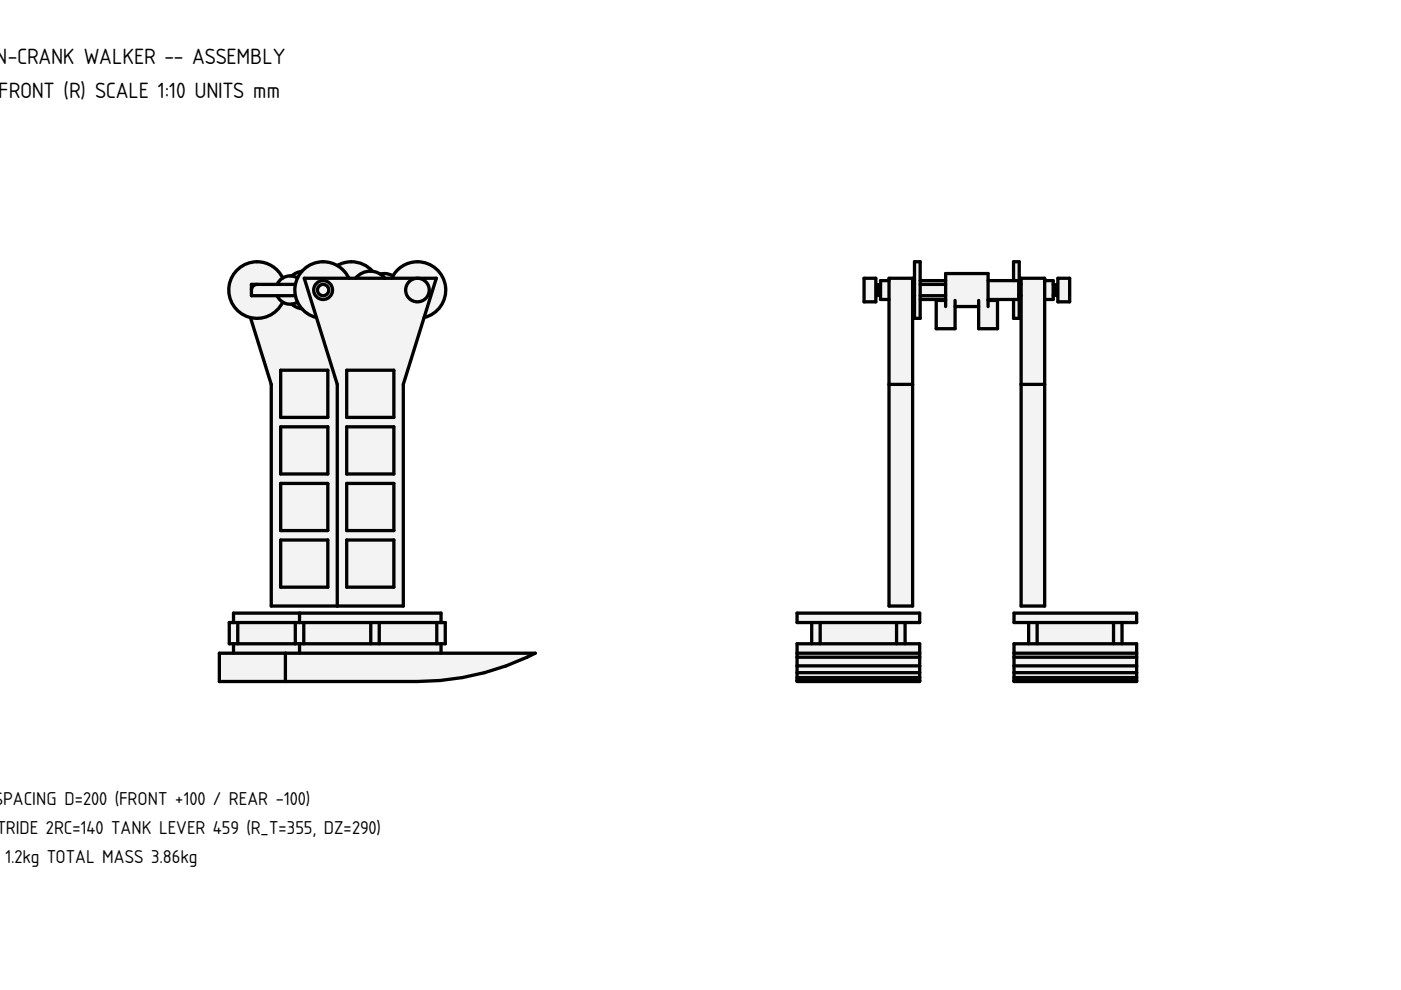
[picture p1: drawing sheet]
<svg xmlns="http://www.w3.org/2000/svg" width="297mm" height="210mm" viewBox="0 0 297 210" stroke-linecap="round" stroke-linejoin="round" font-family="sans-serif">
<g fill="#f1f3f5">
<path d="M50.5 57a6 6 0 0 1 9.4 1.9l.8-.3 1.1-.1 .8-.5 1.4-.5a6 6 0 0 1 7.5-1.2 6 6 0 0 1 7.5 1.2l.9 .2a1.54 1.54 0 0 0 1.6 .3l.8 .1 1 .4a6 6 0 0 1 10-.6 6 6 0 0 1-3.4 9.4l-4.4 14.2v47h-28v-47l-4.4-14.2a6 6 0 0 1-2.6-10.3z" fill-rule="evenodd"/>
<path d="M64.5 59h24l2.5 2.5a2.5 2.5 0 0 0-3.6-2.3 2.5 2.5 0 0 0-.5 4.2 2.5 2.5 0 0 0 4-1.3l.1-.6-2.5-2.5h4l-7 22.5v47h-14v-47z" fill-rule="evenodd"/>
<path d="M53.1 67.3a6 6 0 0 0 6.8-3.2l.8 .3 1.1 .1 1.3 .7 .9 .3 1.4 1.1 1.7 .7 4.4 14.2v47h-14v-47z" fill-rule="evenodd"/>
<path d="M49.5 130h44v2h.9v4.5h-.9v2h20a55 55 0 0 1-25 6h-42v-6h3v-2h-.9v-4.5h.9z" fill-rule="evenodd"/>
<path d="M60.5 138.5h53a55 55 0 0 1-25 6h-28z" fill-rule="evenodd"/>
<path d="M59.5 90.5h10v10h-10z" fill-rule="evenodd"/>
<path d="M59.5 102.5h10v10h-10z" fill-rule="evenodd"/>
<path d="M73.5 114.5h10v10h-10z" fill-rule="evenodd"/>
<path d="M73.5 102.5h10v10h-10z" fill-rule="evenodd"/>
<path d="M73.5 90.5h10v10h-10z" fill-rule="evenodd"/>
<path d="M73.5 78.5h10v10h-10z" fill-rule="evenodd"/>
<path d="M59.5 114.5h10v10h-10z" fill-rule="evenodd"/>
<path d="M59.5 78.5h10v10h-10z" fill-rule="evenodd"/>
<path d="M50.5 57a6 6 0 0 1 9.4 1.9l-.8 .8-.3 .6h-5.5v2.4h5.5l.6 .9 .5 .5a6 6 0 0 1-9 2.2 6 6 0 0 1-.4-9.3z" fill-rule="evenodd"/>
<path d="M46.5 138.5h14v6h-14z" fill-rule="evenodd"/>
<path d="M64.4 132h14.2v4.5h-14.2z" fill-rule="evenodd"/>
<path d="M63.5 130h30v2h-30z" fill-rule="evenodd"/>
<path d="M63.5 136.5h30v2h-30z" fill-rule="evenodd"/>
<path d="M50.4 132h12.2v4.5h-12.2z" fill-rule="evenodd"/>
<path d="M80.4 132h12.2v4.5h-12.2z" fill-rule="evenodd"/>
<path d="M64.5 57a6 6 0 0 1 9.5 2h-9.5l2.6 8.3a6 6 0 0 1-2.6-10.3z" fill-rule="evenodd"/>
<path d="M84.3 57.2a6 6 0 0 1 9.4 1.4 6 6 0 0 1-3.8 8.7l2.6-8.3h-9.4z" fill-rule="evenodd"/>
<path d="M49.5 136.5h14v2h-14z" fill-rule="evenodd"/>
<path d="M49.5 130h14v2h-14z" fill-rule="evenodd"/>
<path d="M53.8 60.5l.7-.2h8.1l-.1 1.4 .1 1h-9.3l.1-1.6z" fill-rule="evenodd"/>
<path d="M71.5 56.3a6 6 0 0 1 7.5 1.2 4 4 0 0 0-3.6 1.5h-1.4l-1.1-1.5z" fill-rule="evenodd"/>
<path d="M62.6 132h1.8v4.5h-1.8z" fill-rule="evenodd"/>
<path d="M92.6 132h1.8v4.5h-1.8z" fill-rule="evenodd"/>
<path d="M78.6 132h1.8v4.5h-1.8z" fill-rule="evenodd"/>
<path d="M48.6 132h1.8v4.5h-1.8z" fill-rule="evenodd"/>
<path d="M75.8 58.6a4 4 0 0 1 5.8 .4h-6.2z" fill-rule="evenodd"/>
<path d="M59.4 59.4a3 3 0 0 1 3.7-.5l-.5 1.4h-3.8z" fill-rule="evenodd"/>
<path d="M58.8 62.7h3.8l.5 1.4a3 3 0 0 1-4.3-1.4z" fill-rule="evenodd"/>
<path d="M80.6 58.1a3.5 3.5 0 0 1 2.7 .4l-.2 .5h-1.5z" fill-rule="evenodd"/>
<path d="M61.8 58.5l.8-.5 1.4-.5-.9 1.4z" fill-rule="evenodd"/>
<path d="M61.8 64.5l1.3-.4 .9 1.4-.9-.3z" fill-rule="evenodd"/>
<path d="M53.3 60.3h1.2a1.2 1.2 0 0 0-1.2 1.2z" fill-rule="evenodd"/>
<circle cx="88.5" cy="61.5" r="2.5"/>
<circle cx="68.5" cy="61.5" r="2"/>
<circle cx="68.5" cy="61.5" r="1.2"/>
</g>
<g fill="none" stroke="#000" stroke-width=".7">
<path d="M59.9 58.9a6 6 0 0 0-9.1-2.1 6 6 0 0 0 0 9.4 6 6 0 0 0 9.1-2.1M63.1 58.9a3 3 0 0 0-4.3 1.4M64 57.5l-.9 .3-1.3 .7M71.5 56.3a6 6 0 0 1 7.5 1.2M74 59a6 6 0 0 0-10.1-1.3 6 6 0 0 0 3.2 9.6M75.4 59a4 4 0 0 1 6.2 0M80.6 58.1a3.5 3.5 0 0 1 2.7 .4M83.1 59a6 6 0 0 1 10-1.3 6 6 0 0 1-3.2 9.6M53.1 67.3l4.4 14.2v47h28v-47l7-22.5h-28l7 22.5v47M54.5 60.3a1.2 1.2 0 0 0-1.2 1.2M58.8 62.7a3 3 0 0 0 4.3 1.4M59.5 78.5h10v10h-10z"/>
<path d="M61.8 64.5l1.3 .7 .9 .3M62.6 60.3h-9.3v2.4h9.3M73.5 78.5h10v10h-10zM59.5 90.5h10v10h-10zM73.5 90.5h10v10h-10zM59.5 102.5h10v10h-10zM59.5 114.5h10v10h-10zM73.5 102.5h10v10h-10zM73.5 114.5h10v10h-10zM46.5 138.5h67a55 55 0 0 1-25 6h-42zM48.6 132h45.8v4.5h-45.8zM49.5 132v-2h44v2"/>
<path d="M49.5 136.5v2M50.4 132v4.5M60.5 138.5v6M62.6 132v4.5M63.5 130v2M63.5 136.5v2M64.4 132v4.5M78.6 132v4.5M80.4 132v4.5M92.6 132v4.5M93.5 136.5v2"/>
<circle cx="68.5" cy="61.5" r="2"/>
<circle cx="68.5" cy="61.5" r="1.2"/>
<circle cx="88.5" cy="61.5" r="2.5"/>
</g>
<g fill="#f1f3f5">
<path d="M186.7 59.5h1.8v-.5h5v1.3h.4v-4.8h1.2v4h5.4v-1.5h9v1.5h5.4v-4h1.2v4.8h.4v-1.3h5v.5h1.8v.8h.2v2.4h-.2v.8h-1.8v65h-5v-65.8h-.4v4.8h-1.2v-4h-5.4v.2h2v6h-4v-4.7h-5v4.7h-4v-6h2v-.2h-5.4v4h-1.2v-4.8h-.4v65.8h-5v-65h-1.8v-.8h-.2v-2.4h.2z" fill-rule="evenodd"/>
<path d="M215 130h26v2h-3.1v4.5h3.1v8h-26v-8h3.1v-4.5h-3.1z" fill-rule="evenodd"/>
<path d="M169 130h26v2h-3.1v4.5h3.1v8h-26v-8h3.1v-4.5h-3.1z" fill-rule="evenodd"/>
<path d="M188.5 81.5h5v47h-5z" fill-rule="evenodd"/>
<path d="M216.5 81.5h5v47h-5z" fill-rule="evenodd"/>
<path d="M188.5 59h5v22.5h-5z" fill-rule="evenodd"/>
<path d="M216.5 59h5v22.5h-5z" fill-rule="evenodd"/>
<path d="M200.5 58h9v7v-1.3h2v6h-4v-6v1.3h-5v-1.3v6h-4v-6h2v1.3z" fill-rule="evenodd"/>
<path d="M219.9 132h16.2v4.5h-16.2z" fill-rule="evenodd"/>
<path d="M173.9 132h16.2v4.5h-16.2z" fill-rule="evenodd"/>
<path d="M215 136.5h26v2h-26z" fill-rule="evenodd"/>
<path d="M215 130h26v2h-26z" fill-rule="evenodd"/>
<path d="M169 130h26v2h-26z" fill-rule="evenodd"/>
<path d="M169 136.5h26v2h-26z" fill-rule="evenodd"/>
<path d="M169 139.3h26v1.9h-26z" fill-rule="evenodd"/>
<path d="M215 139.3h26v1.9h-26z" fill-rule="evenodd"/>
<path d="M215 141.2h26v1.4h-26z" fill-rule="evenodd"/>
<path d="M169 141.2h26v1.4h-26z" fill-rule="evenodd"/>
<path d="M169 142.6h26v1.1h-26z" fill-rule="evenodd"/>
<path d="M215 142.6h26v1.1h-26z" fill-rule="evenodd"/>
<path d="M209.5 59.5h6.5v4h-6.5z" fill-rule="evenodd"/>
<path d="M169 138.5h26v.8h-26z" fill-rule="evenodd"/>
<path d="M215 138.5h26v.8h-26z" fill-rule="evenodd"/>
<path d="M215 143.7h26v.6h-26z" fill-rule="evenodd"/>
<path d="M169 143.7h26v.6h-26z" fill-rule="evenodd"/>
<path d="M193.9 55.5h1.2v12h-1.2z" fill-rule="evenodd"/>
<path d="M195.1 60.3h5.4v2.4h-5.4z" fill-rule="evenodd"/>
<path d="M183.2 59h2.5v5h-2.5z" fill-rule="evenodd"/>
<path d="M224.3 59h2.5v5h-2.5z" fill-rule="evenodd"/>
<path d="M214.9 55.5h1.2v12h-1.2v-4h1.1v-4h-1.1z" fill-rule="evenodd"/>
<path d="M190.1 132h1.8v4.5h-1.8z" fill-rule="evenodd"/>
<path d="M218.1 132h1.8v4.5h-1.8z" fill-rule="evenodd"/>
<path d="M172.1 132h1.8v4.5h-1.8z" fill-rule="evenodd"/>
<path d="M236.1 132h1.8v4.5h-1.8z" fill-rule="evenodd"/>
<path d="M186.7 59.5h1.8v4h-1.8z" fill-rule="evenodd"/>
<path d="M221.5 59.5h1.8v4h-1.8z" fill-rule="evenodd"/>
</g>
<path d="M169 144.4h26M215 144.4h26" fill="none" stroke="#f1f3f5" stroke-width=".21"/>
<g fill="#f1f3f5">
<path d="M195.1 59.5h5.4v.8h-5.4z" fill-rule="evenodd"/>
<path d="M195.1 62.7h5.4v.8h-5.4z" fill-rule="evenodd"/>
</g>
<path d="M193.7 60.3v2.4M216.3 60.3v2.4" fill="none" stroke="#f1f3f5" stroke-width=".4"/>
<g fill="#f1f3f5">
<path d="M186.5 60.3h.2v2.4h-.2z" fill-rule="evenodd"/>
<path d="M223.3 60.3h.2v2.4h-.2z" fill-rule="evenodd"/>
</g>
<path d="M186 60.3v2.4M224 60.3v2.4" fill="none" stroke="#f1f3f5" stroke-width=".21"/>
<g fill="none" stroke="#000" stroke-width=".7">
<path d="M183.2 59h2.5v5h-2.5zM188.5 59.5h-1.8v4h1.8M188.5 59h5v69.5h-5zM193.9 55.5h1.2v12h-1.2zM195.1 59.5h5.4M209.5 59.5h6.5v4h-6.5M214.9 59.5v-4h1.2v12h-1.2v-4M216.5 59h5v69.5h-5zM221.5 59.5h1.8v4h-1.8M224.3 59h2.5v5h-2.5zM186 60.3v2.4M186.7 60.3h-.2v2.4h.2"/>
<path d="M193.5 60.3h.4M193.5 62.7h.4M195.1 60.3h5.4M195.1 63.5h5.4M195.1 62.7h5.4M200.5 65v-7h9v7M200.5 63.7h-2v6h4v-6M202.5 65h5M207.5 63.7v6h4v-6h-2M216.1 60.3h.4M216.1 62.7h.4M223.3 60.3h.2v2.4h-.2"/>
<path d="M224 60.3v2.4M188.5 81.5h5M216.5 81.5h5M169 130h26v2h-26zM169 136.5h26v8h-26zM169 139.3h26M169 138.5h26M172.1 132v4.5M173.9 132v4.5M190.1 132v4.5M191.9 132v4.5M215 130h26v2h-26z"/>
<path d="M215 136.5h26v8h-26zM215 139.3h26M215 138.5h26M218.1 132v4.5M219.9 132v4.5M236.1 132v4.5M237.9 132v4.5M169 144.3h26M169 143.7h26M169 142.6h26M169 141.2h26M215 144.3h26"/>
<path d="M215 143.7h26M215 142.6h26M215 141.2h26"/>
</g>
<g font-size="4.4">
<text x="-.8" y="13.5">N-CRANK WALKER -- ASSEMBLY</text>
<text x="-.2" y="20.8">FRONT (R) SCALE 1:10 UNITS mm</text>
</g>
<g font-size="3.7">
<text x=".6" y="170.6">PACING D=200 (FRONT +100 / REAR -100)</text>
<text x="-.7" y="176.8">TRIDE 2RC=140 TANK LEVER 459 (R_T=355, DZ=290)</text>
<text x="1.1" y="183">1.2kg TOTAL MASS 3.86kg</text>
</g>
</svg>
